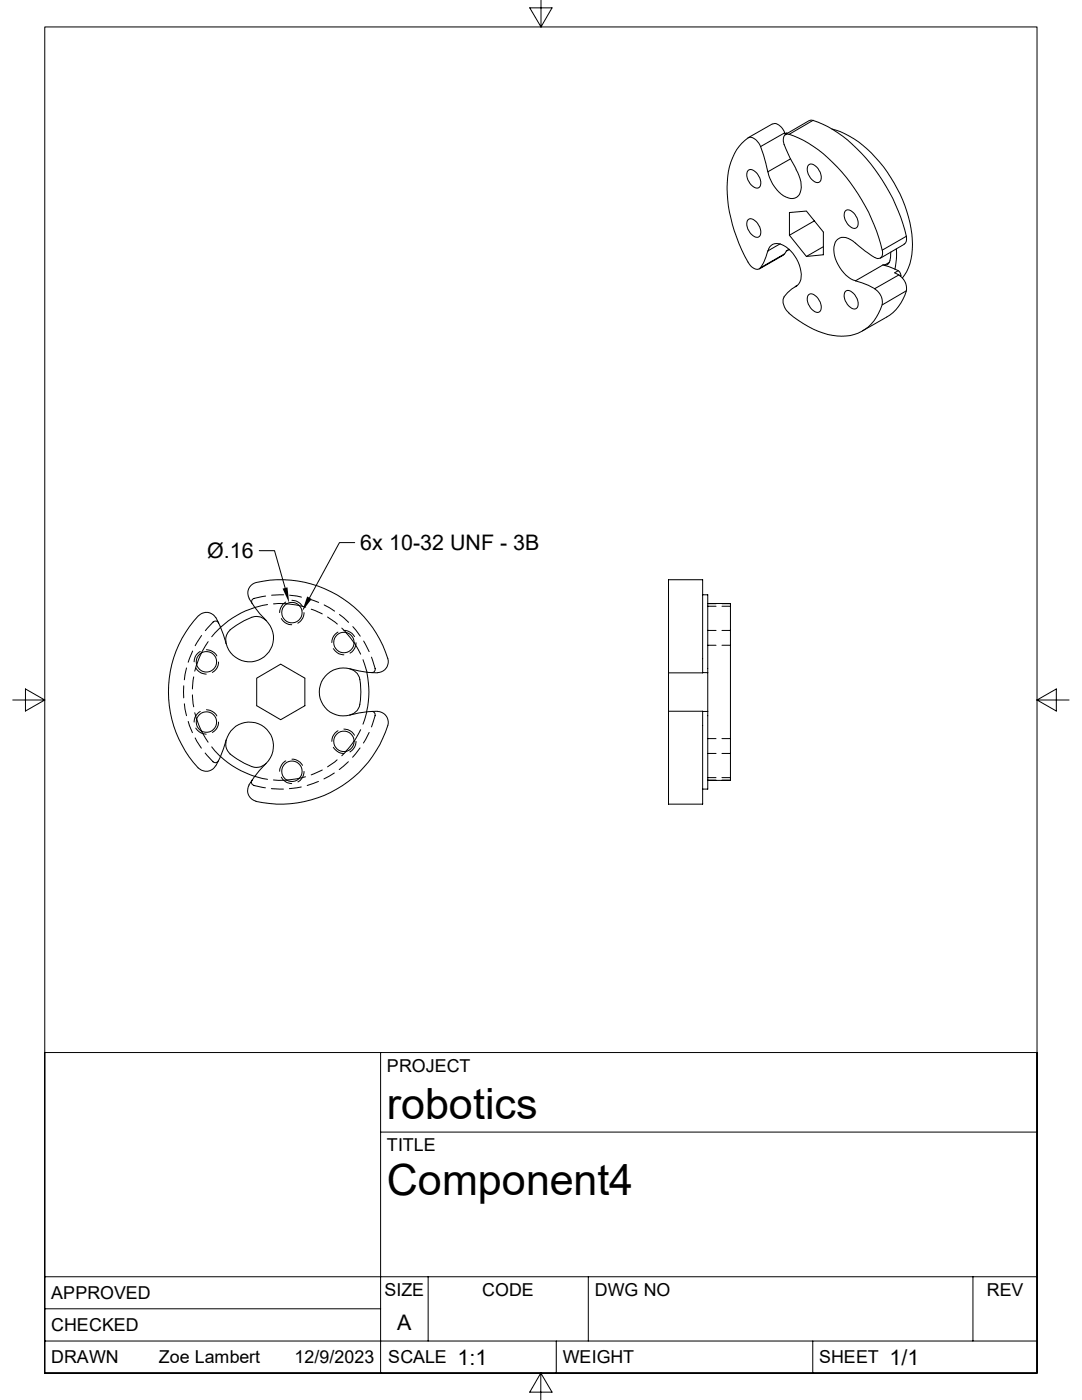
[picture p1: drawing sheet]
<svg xmlns="http://www.w3.org/2000/svg" width="216mm" height="279mm" viewBox="0 0 216 279" stroke-linecap="round" stroke-linejoin="round" font-family="sans-serif">
<g fill="none" stroke="#000" stroke-width=".2">
<path d="M108 0v5.4l-2.3-3.8h4.5l-2.2 3.8M149.3 34a1.61 1.61 0 0 1 2.1 1.1 1.66 1.66 0 0 1-.1 2.4 2.55 2.55 0 0 1-2.3-2.7zM151.8 29.3l.6 1.6 .8 3.4 4.5-2.6M151.8 29.3a2.5 2.5 0 0 0-2.3-1.9 10.4 10.4 0 0 0-4.4 9 29.9 29.9 0 0 0 4.6 16.6 1.3 1.3 0 0 0 2 .4M154.1 24.7l-4.8 2.8M154.2 24.8a1.91 1.91 0 0 1 2.2 1.3l.2 .4-4.8 2.8M156.5 28.8l1.1 2.6 1.3 2.4M156.5 26.5l.2 .3M156.9 26.6l-.3 .1 .5-.1M157.4 26.8a25.1 25.1 0 0 1 11.5 8.6 36.1 36.1 0 0 1 7.1 14.5M157.5 26.8h-.3a1.14 1.14 0 0 0-.8 1.7l.1 .4M158.8 33.8a4.8 4.8 0 0 1 .5 5.3 2.18 2.18 0 0 1-3 0 7.8 7.8 0 0 1-3.1-4.8"/>
<path d="M161.4 32.9a1.61 1.61 0 0 1 2 1.1 1.66 1.66 0 0 1 0 2.4 2.55 2.55 0 0 1-2.3-2.7zM161.5 24l-4.8 2.8M161.5 24.1l.2-.1a12 12 0 0 1 5.5 2.5 36.2 36.2 0 0 1 13.6 20.7M162.3 24l-4.8 2.8M166 25.7a18.6 18.6 0 0 1 9.5 6.6 26.5 26.5 0 0 1 6.5 17.5l-.1 1a9.1 9.1 0 0 1-1.9 4.7M149.3 43.8a1.61 1.61 0 0 1 2.1 1.2 1.66 1.66 0 0 1-.1 2.3 2.55 2.55 0 0 1-2.3-2.7zM153.2 50.1a1.88 1.88 0 0 1 3.1-1.1 7.1 7.1 0 0 1 3.5 6.8 2.19 2.19 0 0 1-1 1.4M155.7 48.6l-2.5 1.5-.8 2.4-.6 .9 4.7-2.7 .4-.7 .6-.3M156.3 50.9l-4.8 2.8M156.5 59.3a2.8 2.8 0 0 0 .9 3.1M156.5 50.7l-.2 .2M157.5 49.8l-.6 .3"/>
<path d="M159 57.1a7.1 7.1 0 0 0-2.6 2.2M159 57l-.3 .2M161.4 58.8a1.61 1.61 0 0 1 2 1.1 1.66 1.66 0 0 1 0 2.4 2.55 2.55 0 0 1-2.3-2.7zM162.5 44.1l-5 2.8v-4.5l3.4-.3 3.4 4.2v4.5l-3.4 .4-3.4-4.3M164.3 49.2l-3.4 2M168.7 58.1a1.61 1.61 0 0 1 2.1 1.2 1.66 1.66 0 0 1-.1 2.3 2.55 2.55 0 0 1-2.3-2.7zM168.7 42a1.61 1.61 0 0 1 2.1 1.2 1.66 1.66 0 0 1-.1 2.4 2.55 2.55 0 0 1-2.3-2.8zM170.7 56l5.5-3.1 3 1.1-.7 .4 .9 .5-4.9 2.7-1.2-.7zM174.5 51.4l-1.9-1.3-2.4-2a2.26 2.26 0 0 0-3.5 .2 6.5 6.5 0 0 0 2.5 7l1.5 .7M174.5 57.7a3.1 3.1 0 0 1 1.5 3.1M176.1 49.9v.4a.99 .99 0 0 1-.4 1.1 .99 .99 0 0 1-1.1 0M177.5 52.3l-1 .6-.3-.1"/>
<path d="M177.8 50.3a2.84 2.84 0 0 1-.8 2.5l-.6 .1M178.9 49.7v2.1l-.3 1.9M179.2 54.1l.3 .2 .2 .7M179.4 54.9a3.1 3.1 0 0 1 1.4 3.1l-4.7 2.8M179.7 55.1v-.1v.1M180.5 48.7l-4.8 2.8M180.8 58.1a9 9 0 0 1-3.9 5.2l-4.8 2.7M180.8 47.1v1l-.4 .6M180.8 47.2l-4.7 2.7M176 60.8a8.4 8.4 0 0 1-10.8 6 20.7 20.7 0 0 1-7.8-4.3M49.7 119.5l2.2 3 1.2 1.3M49.7 119.4a2.14 2.14 0 0 1 1.4-3.2 22.3 22.3 0 0 1 26.4 15.6 2.2 2.2 0 0 1-2.2 2.4"/>
<path d="M51.7 109.9h3.1l2.1 7.4M53 119l-2.3 .4a.68 .68 0 0 0-.4 1.1M56.6 118.7l-2.4 .1M57.8 118.8l2.4 .4M58.3 119.8a2.48 2.48 0 0 1 2.1 1.2M61.3 119.5l2.3 .7M70.8 108.3h-3.1l-5.9 11M133.4 115.7h6.8v18.6h-6.8zM140.2 118.7h1v15.5M2.5 139.7h6.4l-3.8-2.2v4.4l3.8-2.2M36.7 136.9v2.4M37.2 133.3l-.4 2.4"/>
<path d="M38.4 138.7l.3 2.4M38.4 129.9l-.9 2.3M38.7 135.1l-.3 2.4M39.1 133.3v.1a2.4 2.4 0 0 0 2 1.1M39.2 132.7l-.3 1.2M39.6 122.9a22.2 22.2 0 0 0 .3 30.6 2.09 2.09 0 0 0 3.1-.7M39.6 122.9a2.14 2.14 0 0 1 3.5 .4M40 130l-.2 .1a2.28 2.28 0 0 0-1.1 2M40.2 130.3l-1 2.4M40.2 126.8l-1.3 2.1M41.2 129.7a2.48 2.48 0 0 1 2.1 1.2M41.5 128.1l-1.3 2.2"/>
<path d="M43.1 123.3l.8 1.6 1.2 3.5M43.6 132.1v.2a2.3 2.3 0 0 1-1.2 1.9M43.6 124.3a.7 .7 0 0 0-1.1-.2l-1.5 1.8M45 128.1l.1 .3M45.9 125.7a12.3 12.3 0 0 1 5.2-2.7 3.9 3.9 0 0 1 3.5 3.9 4.8 4.8 0 0 1-4 5.1 4.8 4.8 0 0 1-5.5-3.6M46 125.6l-.3 .4a2.47 2.47 0 0 0-.6 2.1M51.2 135.3l4.8-2.8 4.8 2.8v5.5l-4.8 2.8-4.8-2.8zM53.4 120.6a18 18 0 0 0-11.2 6.5M56.1 123.4l.1 .2a2.35 2.35 0 0 0 2 1.1M57 120.1l-.1 .2a2.64 2.64 0 0 0-1.1 2M57.2 120.5l1.9 .2 1.9 .5M57.2 120.5h-2.6"/>
<path d="M60.7 122.3v.2a2.52 2.52 0 0 1-1.3 1.9M62.1 121.6l2.2 .9M64.7 120.7l2.1 1.3M65.4 123.1l1.9 1.4M66.5 129.5h.1a2.28 2.28 0 0 0 2 1.2M67.4 126.2l-.2 .1a2.28 2.28 0 0 0-1 1.9M67.7 122.6l1.9 1.6M68.2 125.3l.9 .9M68.6 125.8a2.48 2.48 0 0 1 2.1 1.2M69 126.3l1.7 2M69.9 133.5l3.5 .7 1.9 .1M70.2 133.6a4.8 4.8 0 0 0-6.5 4.3 4.8 4.8 0 0 0 6.1 4.8"/>
<path d="M70.2 133.6l.4 .2a2.45 2.45 0 0 1 1.2 1.8M70.4 125.1l1.5 1.9M70.7 128.3l1.3 2.3M71 128.3v.2a2.37 2.37 0 0 1-1.2 1.8M71.8 135.6l.2 2.5-.2 2.5M72.4 131.7l.8 2.5M72.6 127.9l1.1 2.1M73.2 134.2a17.7 17.7 0 0 1 0 7.8M74.1 131.1l.7 2.3a.68 .68 0 0 1-.7 .8M133.4 134.3v7.6M140.2 134.2h1M141.2 120.4h4.6v35.3h-4.6"/>
<path d="M141.2 134.2v7.8M141.2 120.5h1.7M141.2 121h1.7M141.2 125.8h1.7M141.2 128.8h1.7M144.1 120.5h1.7M144.1 121h1.7M144.1 125.8h1.7M144.1 128.8h1.7M206.9 139.7l3.9 2.2v-4.4l-3.9 2.2h6.4M36.8 140.5l.4 2.3M37.5 144l.9 2.2"/>
<path d="M38.9 142.2l.3 1.3M38.9 147.3l1.3 2M39.1 145.3v.1a2.48 2.48 0 0 0 2 1.1M39.2 143.5l1 2.4M40 142l-.2 .1a2.46 2.46 0 0 0-1.1 2M40.2 145.9l1.3 2.2M40.9 150.3l1.6 1.7a.7 .7 0 0 0 1.1-.2M41.2 141.6a2.48 2.48 0 0 1 2.1 1.3M42.2 149.1l1.8 1.9M43.6 144.1v.2a2.3 2.3 0 0 1-1.2 1.9M44 151a18.5 18.5 0 0 0 6.8 3.9M45.1 148.1a2.64 2.64 0 0 0 .9 2.4"/>
<path d="M45.1 147.7a4.8 4.8 0 0 1 7.1-3 4.8 4.8 0 0 1 .9 7.7M45.1 147.7l-.1 .4M45.1 147.7l-1.2 3.5-.8 1.7M45.9 150.5a12.3 12.3 0 0 0 5.2 2.7 3.1 3.1 0 0 0 2-.8M49.7 156.7a2.17 2.17 0 0 0 1.4 3.2M50.3 155.7a.7 .7 0 0 0 .4 1.1l2.3 .4M50.8 154.9l2.6 .6M53.1 152.4l-1.3 1.3-2.1 3M54.1 157.4l2.5 .1M54.6 155.7h2.6M56.1 155.1l.1 .1a2.28 2.28 0 0 0 2 1.2M57 151.8l-.1 .1a2.64 2.64 0 0 0-1.1 2"/>
<path d="M58.3 151.5a2.48 2.48 0 0 1 2.1 1.2M60.1 157.1l-2.4 .3M60.7 154v.2a2.32 2.32 0 0 1-1.3 1.8M61 155l-1.9 .4-1.9 .3M63.5 156l-2.2 .8M64.3 153.7l-2.2 .9M66.5 149.1l.4 .5a2.19 2.19 0 0 0 1.7 .8M66.7 154.3l-2.1 1.1M67.3 151.6l-1.9 1.4M67.4 145.8l-.2 .2a2.46 2.46 0 0 0-1 2M68.6 145.5a2.48 2.48 0 0 1 2.1 1.2M69.1 149.9l-.9 .9"/>
<path d="M69.5 152l-1.8 1.6M70.2 142.6l-.4 .1M70.7 147.9l-1.7 2M71 148v.2a2.65 2.65 0 0 1-1.2 1.9M71.8 140.5a2.36 2.36 0 0 1-1.6 2M71.8 149.3l-1.4 1.8M72 145.6l-1.3 2.3M73.2 142.1l-.8 2.4M73.7 146.2l-1.2 2.1M74.1 142a.68 .68 0 0 1 .7 .8l-.7 2.3M75.3 141.9l-1.9 .1-3.6 .7M75.3 142a2.18 2.18 0 0 1 2.1 2.8 22.5 22.5 0 0 1-26.3 15.1"/>
<path d="M133.4 141.9h6.8v18.6h-6.8zM140.2 142h1M141.2 142v15.5h-1M141.2 155.2h1.7M141.2 155.7h1.7M141.2 147.4h1.7M141.2 150.4h1.7M144.1 155.2h1.7M144.1 155.7h1.7M144.1 147.4h1.7M144.1 150.4h1.7M75.9 210.1v63.9"/>
<path d="M75.9 225.9h131M8.9 254.8h198M85.4 254.8v12.8M117.4 254.8v12.8M194.1 254.8v12.8M8.9 274v-268.6h198v268.6M8.9 274v-63.9h198v63.9M8.9 274h198M8.9 267.6h198M8.9 261.2h67M107.9 274l2.3 3.8h-4.5l2.2-3.8v5.4M111 267.6v6.4"/>
<path d="M162.2 267.6v6.4"/>
<circle cx="41.2" cy="132.1" r="2.04"/>
<circle cx="58.2" cy="122.3" r="2.04"/>
<circle cx="68.6" cy="128.2" r="2.04"/>
<circle cx="41.2" cy="144.1" r="2.04"/>
<circle cx="58.2" cy="153.9" r="2.04"/>
<circle cx="68.6" cy="148" r="2.04"/>
</g>
<path d="M56.4 117.5l1-.3 .3 3.1zM61.3 119l.9 .5-1.9 2.5z" fill="#000"/>
<g font-size="8.6">
<text x="77.2" y="223.4">robotics</text>
<text x="77.2" y="238.5">Component4</text>
</g>
<g font-size="4.3">
<text x="41.4" y="111.4">Ø.16</text>
<text x="71.9" y="109.8">6x 10-32 UNF - 3B</text>
<text x="79.2" y="265.4">A</text>
<text x="91.3" y="272.3">1:1</text>
<text x="177.5" y="272.3">1/1</text>
</g>
<g font-size="3.6">
<text x="77.2" y="213.9">PROJECT</text>
<text x="77.2" y="229.7">TITLE</text>
<text x="10.2" y="259.3">APPROVED</text>
<text x="76.7" y="258.7">SIZE</text>
<text x="96.2" y="258.7">CODE</text>
<text x="118.7" y="258.7">DWG NO</text>
<text x="196.9" y="258.7">REV</text>
<text x="10.2" y="265.7">CHECKED</text>
<text x="10.2" y="272.1">DRAWN</text>
<text x="31.7" y="272.1">Zoe Lambert</text>
<text x="58.8" y="272.1">12/9/2023</text>
<text x="77.5" y="272.1">SCALE</text>
<text x="112.3" y="272.1">WEIGHT</text>
<text x="163.5" y="272.1">SHEET</text>
</g>
</svg>
